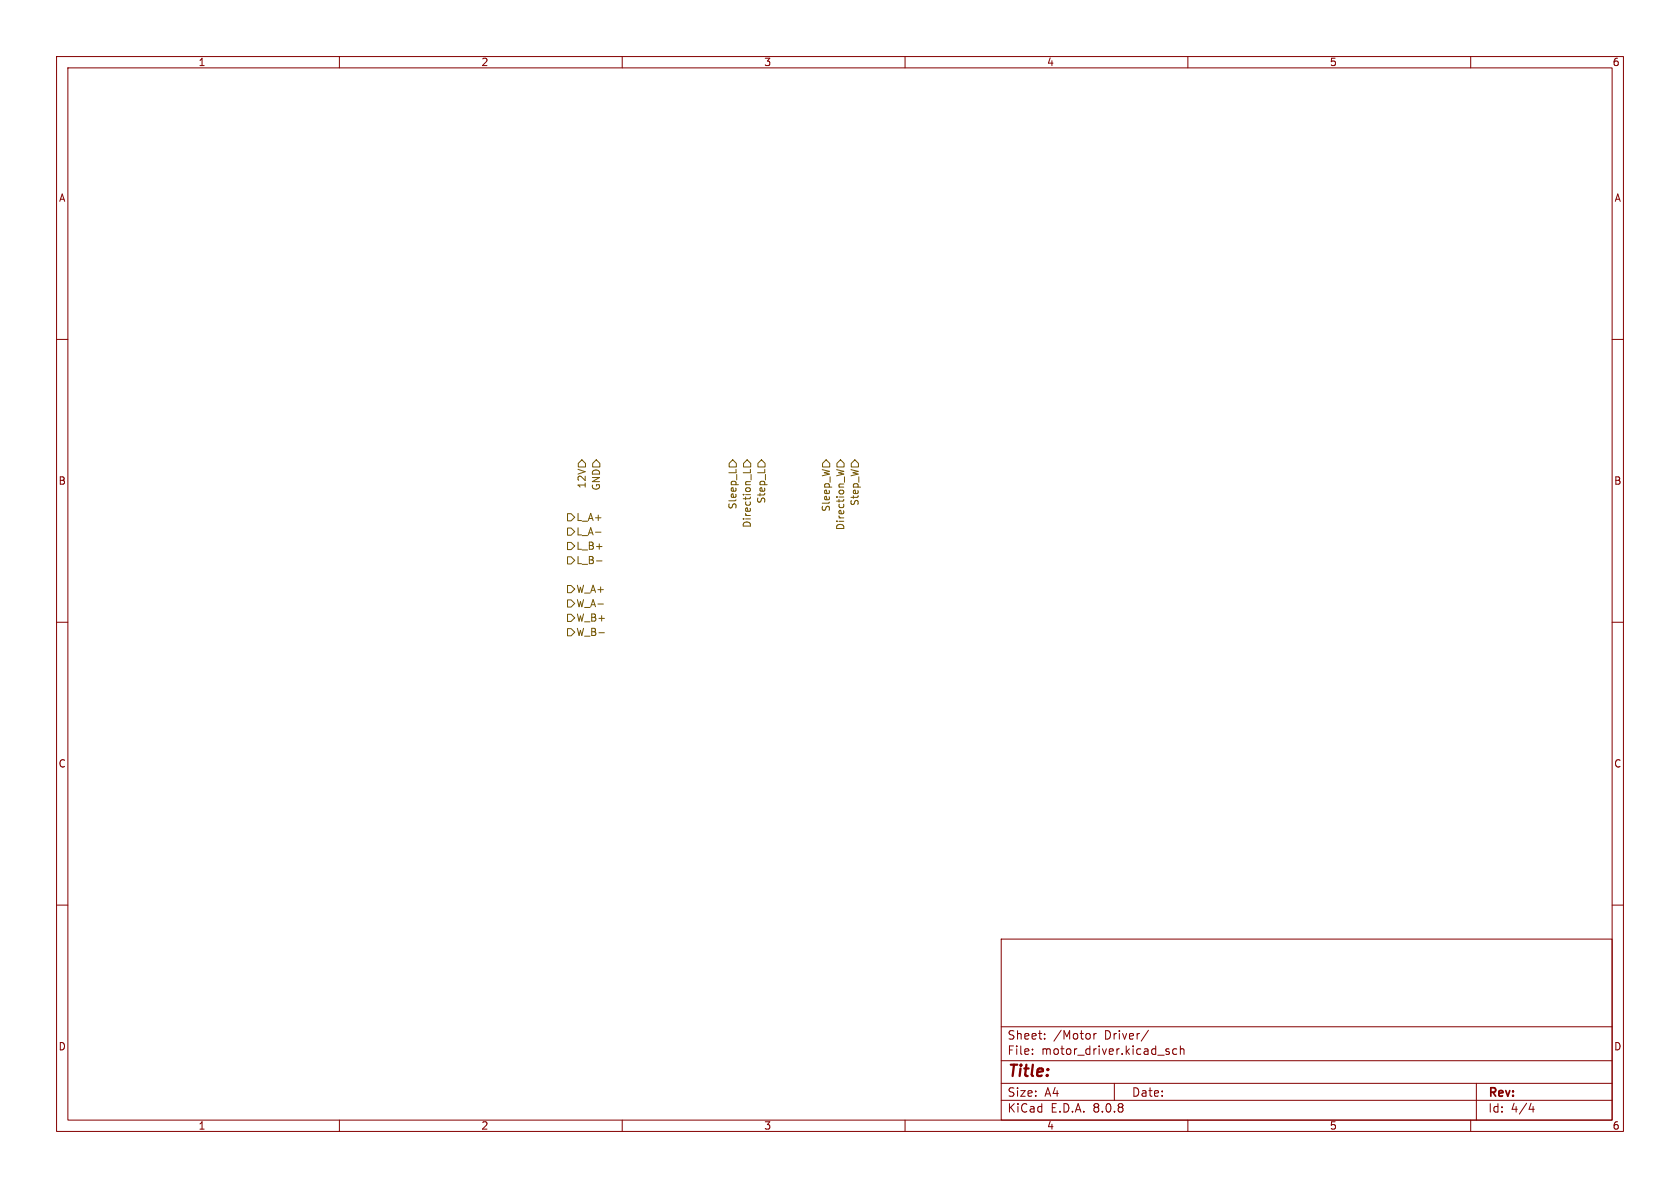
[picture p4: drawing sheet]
<svg xmlns="http://www.w3.org/2000/svg" width="297mm" height="210mm" viewBox="0 0 297 210" stroke-linecap="round" stroke-linejoin="round" font-family="sans-serif">
<g fill="none" stroke="#840000" stroke-width=".18">
<path d="M10 10h277v190h-277zM12 12h273v186h-273zM60 10v2M110 10v2M160 10v2M210 10v2M260 10v2M10 60h2M285 60h2M10 110h2M285 110h2M10 160h2"/>
<path d="M177 166h108v32h-108zM285 160h2M60 198v2M110 198v2M160 198v2M177 194.5h108M177 191.5h108M177 187.5h108M177 181.5h108M182.5 186.3v.1M182.5 185.5v.1M184.7 183.6v.1"/>
<path d="M184.7 182.8v.1M193.4 182.7v1M193.8 182.7l-.3 .1-.1 .2M197 191.5v3M203 182.1l-1.3 2M206.2 185.8l.5 .2v.1v.2l-.5 .1M206.2 185.5h.5M208 185.5l-.4-.1-.3 .3v.4l.2 .2h.5M208.7 185.5l.2-.1 .3 .1 .1 .9M208.7 184.9v1.5M210 198v2M260 198v2"/>
<path d="M261 191.5v6.5M270.7 195l-.4 1.1h.9M271 195.6v1"/>
</g>
<g fill="none" stroke="#725600" stroke-width=".18">
<path d="M100.3 98.4h.7l.6 .7-.6 .6h-.7zM100.3 95.9h.7l.6 .6-.6 .7h-.7zM100.3 90.8h.7l.6 .6-.6 .7h-.7zM100.3 93.3h.7l.6 .7-.6 .6h-.7zM102.9 81.3l.6 .6v.7h-1.3v-.7zM105.3 94.1h.9M105.4 81.3l.6 .6v.7h-1.2v-.7zM105.5 99.2h.9M128.9 81.9l.6-.6 .7 .6v.7h-1.3zM130.1 83v.6M131.4 81.9l.7-.6 .6 .6v.7h-1.3zM132.7 83v.6h-1.3"/>
<path d="M132.8 83.9v.9M134.6 81.3l.7 .6v.7h-1.3v-.7zM146 81.3l.7 .6v.7h-1.3v-.7zM147.9 83l1.3 .3-.9 .3 .9 .2M148.6 81.3l.6 .6v.7h-1.2v-.7zM151.1 81.3l.7 .6v.7h-1.3v-.7zM100.3 108.6h.7l.6 .6-.6 .7h-.7zM100.3 103.5h.7l.6 .6-.6 .7h-.7zM100.3 106h.7l.6 .7-.6 .6h-.7zM100.3 111.1h.7l.6 .7-.6 .6h-.7zM105.9 111.9h.9"/>
</g>
<text font-size="2.8" fill="#840000" x="178" y="190.9">Title:</text>
<g font-size="2.1" fill="#840000">
<text x="178" y="184">Sheet:</text>
<text x="186.2" y="184">/Motor</text>
<text x="195.3" y="184">Driver/</text>
<text x="178" y="186.7">File:</text>
<text x="184.1" y="186.7">motor_driver.kicad_sch</text>
<text x="178" y="196.9">KiCad</text>
<text x="178" y="194.1">Size:</text>
<text x="184.7" y="194.1">A4</text>
<text x="185.7" y="196.9">E.D.A.</text>
<text x="193.3" y="196.9">8.0.8</text>
<text x="200" y="194.1">Date:</text>
<text x="263" y="194.3">Rev:</text>
<text x="263" y="196.9">Id:</text>
<text x="267.1" y="196.9">4/4</text>
</g>
<g font-size="1.8" fill="#840000">
<text x="35" y="11.9">1</text>
<text x="85" y="11.9">2</text>
<text x="135" y="11.9">3</text>
<text x="185" y="11.9">4</text>
<text x="235" y="11.9">5</text>
<text x="285" y="11.9">6</text>
<text x="10.3" y="35.9">A</text>
<text x="285.3" y="35.9">A</text>
<text x="10.3" y="85.9">B</text>
<text x="285.3" y="85.9">B</text>
<text x="10.3" y="135.9">C</text>
<text x="285.3" y="135.9">C</text>
<text x="10.3" y="185.9">D</text>
<text x="285.3" y="185.9">D</text>
<text x="35" y="199.9">1</text>
<text x="85" y="199.9">2</text>
<text x="135" y="199.9">3</text>
<text x="185" y="199.9">4</text>
<text x="235" y="199.9">5</text>
<text x="285" y="199.9">6</text>
</g>
<g font-size="1.8" fill="#725600">
<text x="103.7" y="86.5" transform="rotate(-90 103.7 86.5)">12V</text>
<text x="106.3" y="86.8" transform="rotate(-90 106.3 86.8)">GND</text>
<text x="135.5" y="89.1" transform="rotate(-90 135.5 89.1)">Step_L</text>
<text x="152" y="89.5" transform="rotate(-90 152 89.5)">Step_W</text>
<text x="101.8" y="92.3">L_A+</text>
<text x="101.8" y="94.8">L_A-</text>
<text x="130.4" y="90.1" transform="rotate(-90 130.4 90.1)">Sleep_L</text>
<text x="132.9" y="93.4" transform="rotate(-90 132.9 93.4)">Direction_L</text>
<text x="146.9" y="90.6" transform="rotate(-90 146.9 90.6)">Sleep_W</text>
<text x="149.5" y="93.8" transform="rotate(-90 149.5 93.8)">Direction_W</text>
<text x="101.8" y="99.9">L_B-</text>
<text x="101.8" y="97.4">L_B+</text>
<text x="101.8" y="105">W_A+</text>
<text x="101.8" y="107.5">W_A-</text>
<text x="101.8" y="110.1">W_B+</text>
<text x="101.8" y="112.6">W_B-</text>
</g>
</svg>
